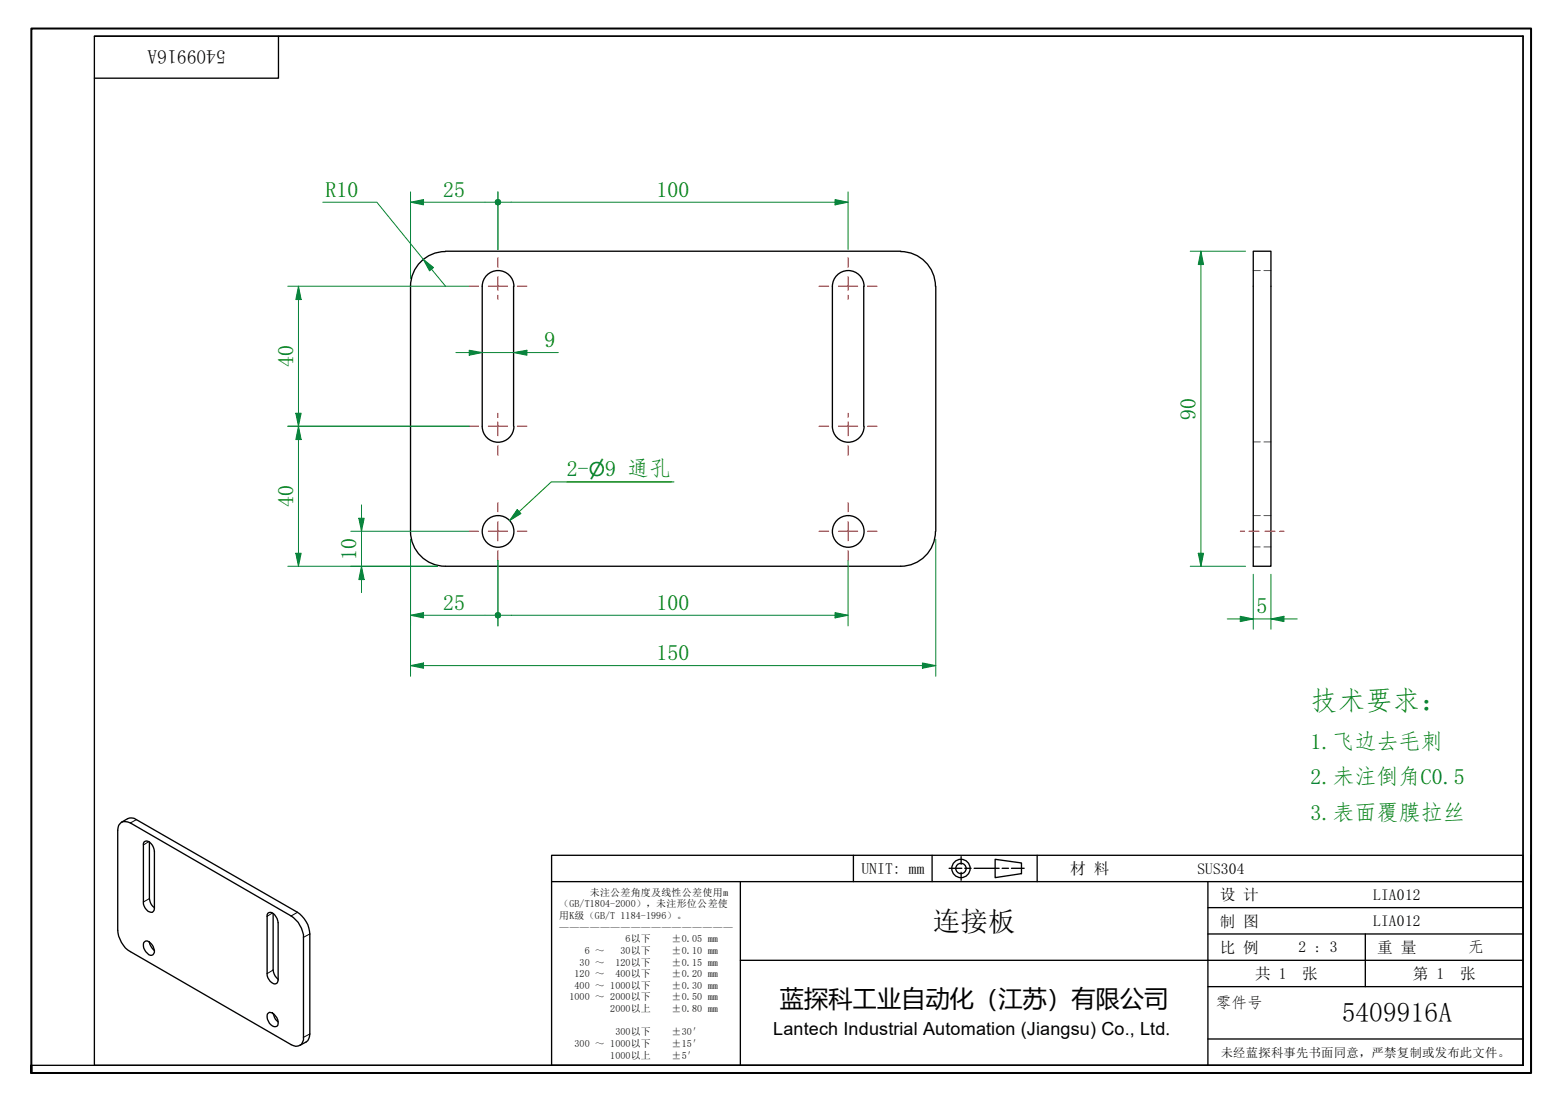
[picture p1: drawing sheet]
<svg xmlns="http://www.w3.org/2000/svg" width="297mm" height="210mm" viewBox="0 0 297 210" stroke-linecap="round" stroke-linejoin="round" font-family="sans-serif">
<g fill="none" stroke="#000" stroke-width=".25">
<path d="M78.2 54.5v46.7a6.6 6.6 0 0 0 6.6 6.7h86.7M84.8 47.9a6.6 6.6 0 0 0-6.6 6.7M84.8 47.9h86.7M91.8 54.5v26.7a3 3 0 0 0 3 3 3 3 0 0 0 3.1-3M91.8 54.6a3 3 0 0 1 3-3.1 3 3 0 0 1 3.1 3.1M97.8 54.5v26.7M158.5 54.6a3 3 0 0 1 3-3.1 3 3 0 0 1 3 3.1M158.5 54.5v26.7a3 3 0 0 0 3 3 3 3 0 0 0 3-3M164.5 54.5v26.7M171.5 47.9a6.6 6.6 0 0 1 6.6 6.7M178.2 54.5v46.7M238.6 47.9h3.4v60h-3.4z"/>
<path d="M178.1 101.2a6.6 6.6 0 0 1-6.6 6.7M23.1 156.6a2.08 2.08 0 0 1 1.7 .2l30.6 17.7a5.4 5.4 0 0 1 2.4 4v19.1a1.46 1.46 0 0 1-.7 1.5 1.46 1.46 0 0 1-1.7-.1l-30.6-17.7a5.2 5.2 0 0 1-2.4-4.1v-19a1.66 1.66 0 0 1 .7-1.6zM23.1 156.6a2.4 2.4 0 0 1 2.4-.7l31.1 17.9a5.4 5.4 0 0 1 2.4 4.1v19a1.87 1.87 0 0 1-.7 1.6l-1.2 .6M27.4 179.5a.61 .61 0 0 1 .9-.1 2.03 2.03 0 0 1 1 2.2 .67 .67 0 0 1-.6 .4 .67 .67 0 0 1-.6-.4l-.4-.3a1.83 1.83 0 0 1-.3-1.8zM27.4 160.4a1.08 1.08 0 0 1 1.6 .6l.4 1.2v10.9a.68 .68 0 0 1-.4 .7 .68 .68 0 0 1-.8-.2l-.3-.3a2.01 2.01 0 0 1-.6-1.5v-11.2zM28.4 160.4l.1 11.1a2.04 2.04 0 0 0 .9 1.4M28.4 179.4l.3 .8 .7 .9M51 174a1.07 1.07 0 0 1 1.6 .7l.4 1v11a.68 .68 0 0 1-.5 .7 .68 .68 0 0 1-.7-.2l-.4-.3a2.01 2.01 0 0 1-.5-1.4v-11.3zM52 174v10.8l.4 1.1 .6 .6M51.1 192.9a1.03 1.03 0 0 1 1.4 .6 1.51 1.51 0 0 1 .2 2 1.66 1.66 0 0 1-1.8-1.7v-.7zM52 193.1l.1 .3a1.99 1.99 0 0 0 .9 1.3"/>
<circle cx="94.8" cy="101.2" r="3"/>
<circle cx="161.5" cy="101.2" r="3"/>
</g>
<path d="M238.6 51.5h1.4M240.7 51.5h1.3M238.6 84.2h1.4M238.6 98.2h1.4M240.7 84.2h1.3M240.7 98.2h1.3M238.6 104.2h1.4M240.7 104.2h1.3" fill="none" stroke="#00f" stroke-width=".19"/>
<path d="M26 156.1l-1.2 .7M28.3 160.3l-1 .6M28.4 171.2l-1.1 .6M51.9 173.9l-1 .6M56.6 173.8l-1.2 .7M59 177.9l-1.2 .6M52 184.8l-1.1 .7M59 196.9l-1.2 .7" fill="none" stroke="#000" stroke-width=".19"/>
<path d="M6 204.4v-1.5v1.5M6 202.9v-197.5h285.5v199h-285.5" fill="none" stroke="#000" stroke-width=".38"/>
<path d="M18 6.9h272v196h-272zM18 6.9h272M53 6.9v8h-35M290 6.9v196h-284" fill="none" stroke="#000" stroke-width=".25"/>
<g fill="none" stroke="#000" stroke-width=".25">
<path d="M105 162.9h185v40h-185zM105 167.9h185M141 167.9v35M162.5 162.9v5M177.5 162.9v5M180.7 165.4h2.4M183 163.2v1.4M183 166.2v1.5M183.7 165.4h1.2M185.5 165.4h4.7M189.5 163.7l5 .7v2l-5 .8zM190.8 165.4h1.2"/>
<path d="M192.6 165.4h2.4M197.5 162.9v5M230 167.9v35M230 177.9h60M230 172.9h60M260 177.9v10M291.5 162.9v41.5h-186.5M141 182.9h149M230 197.9h60M230 187.9h60"/>
<circle cx="183" cy="165.4" r="1.75"/>
<circle cx="183" cy="165.4" r=".98"/>
</g>
<g fill="none" stroke="#f00" stroke-width=".19">
<path d="M89.3 54.5h1.8M93 54.5h3.6M94.8 49.1v1.8M94.8 52.7v2.6M94.8 56.2v.9M98.5 54.5h1.8M156 54.5h1.8M159.6 54.5h3.7M161.5 49.1v1.8M161.5 52.7v2.6M161.5 56.2v.9M165.2 54.5h1.8"/>
<path d="M94.8 78.7v.8M161.5 78.7v.8M89.3 81.2h1.8M93 81.2h3.6M94.8 80.4v2.6M94.8 84.9v1.8M94.8 95.7v1.8M94.8 99.3v3.7M98.5 81.2h1.8M156 81.2h1.8M159.6 81.2h3.7M161.5 80.4v2.6"/>
<path d="M161.5 84.9v1.8M161.5 95.7v1.8M161.5 99.3v3.7M165.2 81.2h1.8M89.3 101.2h1.8M93 101.2h3.6M94.8 104.9v1.8M98.5 101.2h1.8M156 101.2h1.8M159.6 101.2h3.7M161.5 104.9v1.8M165.2 101.2h1.8"/>
</g>
<path d="M236.2 101.2h.8M237.8 101.2h2M240.9 101.2h1.9M243.6 101.2h.9" fill="none" stroke="#f00" stroke-width=".19"/>
<path d="M78.2 117.2h2.4" fill="none" stroke="#00803f" stroke-width=".19"/>
<path d="M78.2 117.2l2.4-.5v1z" fill="#00803f"/>
<path d="M78.2 117.2l2.4-.5v1zM92.3 117.2h1.9" fill="none" stroke="#00803f" stroke-width=".19"/>
<circle cx="94.8" cy="117.2" r=".63" fill="#00803f"/>
<path d="M78.2 102.7v16.5M80.6 117.2h11.7M94.8 106.7v12.5M95.4 117.2h1.9" fill="none" stroke="#00803f" stroke-width=".19"/>
<circle cx="94.8" cy="117.2" r=".63" fill="#00803f"/>
<path d="M159 117.2h2.5" fill="none" stroke="#00803f" stroke-width=".19"/>
<path d="M159 116.7l2.5 .5-2.5 .5z" fill="#00803f"/>
<path d="M94.8 106.7v12.5M97.3 117.2h61.7M159 116.7l2.5 .5-2.5 .5zM161.5 106.7v12.5M78.2 126.8h2.4" fill="none" stroke="#00803f" stroke-width=".19"/>
<path d="M78.2 126.8l2.4-.5v1z" fill="#00803f"/>
<path d="M78.2 126.8l2.4-.5v1zM175.6 126.8h2.6" fill="none" stroke="#00803f" stroke-width=".19"/>
<path d="M175.6 126.3l2.6 .5-2.6 .5z" fill="#00803f"/>
<path d="M78.2 102.7v26.1M178.2 102.7v26.1M236.2 117.9h2.4M80.6 126.8h95M175.6 126.3l2.6 .5-2.6 .5z" fill="none" stroke="#00803f" stroke-width=".19"/>
<path d="M236.2 117.4l2.4 .5-2.4 .5z" fill="#00803f"/>
<path d="M236.2 117.4l2.4 .5-2.4 .5zM242 117.9h2.5" fill="none" stroke="#00803f" stroke-width=".19"/>
<path d="M242 117.9l2.5-.5v1z" fill="#00803f"/>
<path d="M228.7 47.9v2.5M233.7 117.9h2.5M238.6 117.9h3.4M238.6 109.4v10.5M242 117.9l2.5-.5v1zM242 109.4v10.5M244.5 117.9h2.5" fill="none" stroke="#00803f" stroke-width=".19"/>
<path d="M228.7 47.9l.5 2.5h-1z" fill="#00803f"/>
<path d="M228.7 47.9l.5 2.5h-1zM228.7 105.4v2.5" fill="none" stroke="#00803f" stroke-width=".19"/>
<path d="M228.2 105.4h1l-.5 2.5z" fill="#00803f"/>
<path d="M226.6 47.9h10.6M228.7 50.4v55M68.8 107.9v2.5M226.6 107.9h10.6M228.2 105.4h1l-.5 2.5z" fill="none" stroke="#00803f" stroke-width=".19"/>
<path d="M68.8 107.9l.5 2.5h-1z" fill="#00803f"/>
<path d="M68.8 98.7v2.5M68.8 107.9l.5 2.5h-1z" fill="none" stroke="#00803f" stroke-width=".19"/>
<path d="M68.3 98.7h1l-.5 2.5z" fill="#00803f"/>
<path d="M68.3 98.7h1l-.5 2.5zM68.8 96.2v2.5M56.8 105.4v2.5M66.8 107.9h16.5M66.8 101.2h22.5M68.8 101.2v6.7M68.8 110.4v2.5" fill="none" stroke="#00803f" stroke-width=".19"/>
<path d="M56.3 105.4h1l-.5 2.5z" fill="#00803f"/>
<path d="M56.8 81.2v2.5M56.3 105.4h1l-.5 2.5z" fill="none" stroke="#00803f" stroke-width=".19"/>
<path d="M56.8 81.2l.5 2.5h-1z" fill="#00803f"/>
<path d="M56.8 78.7v2.5M54.8 81.2h34.5M56.8 81.2l.5 2.5h-1zM56.8 83.7v21.7M54.8 107.9h28.5" fill="none" stroke="#00803f" stroke-width=".19"/>
<path d="M56.3 78.7h1l-.5 2.5z" fill="#00803f"/>
<path d="M56.8 54.5v2.6M56.3 78.7h1l-.5 2.5z" fill="none" stroke="#00803f" stroke-width=".19"/>
<path d="M56.8 54.5l.5 2.6h-1z" fill="#00803f"/>
<path d="M78.2 38.5h2.4M54.8 54.5h34.5M56.8 54.5l.5 2.6h-1zM56.8 57.1v21.6M54.8 81.2h34.5" fill="none" stroke="#00803f" stroke-width=".19"/>
<path d="M78.2 38.5l2.4-.5v1z" fill="#00803f"/>
<path d="M78.2 38.5l2.4-.5v1zM92.3 38.5h1.9" fill="none" stroke="#00803f" stroke-width=".19"/>
<circle cx="94.8" cy="38.5" r=".63" fill="#00803f"/>
<path d="M78.2 36.5v16.6M80.6 38.5h11.7M94.8 36.5v11M95.4 38.5h1.9" fill="none" stroke="#00803f" stroke-width=".19"/>
<circle cx="94.8" cy="38.5" r=".63" fill="#00803f"/>
<path d="M159 38.5h2.5" fill="none" stroke="#00803f" stroke-width=".19"/>
<path d="M159 38l2.5 .5-2.5 .5z" fill="#00803f"/>
<path d="M94.8 36.5v11M97.3 38.5h61.7M159 38l2.5 .5-2.5 .5zM161.5 36.5v11M80.6 49.4l1.6 1.9" fill="none" stroke="#00803f" stroke-width=".19"/>
<path d="M80.6 49.4l1.9 1.6-.7 .6z" fill="#00803f"/>
<path d="M61.5 38.5h10.3l8.8 10.9M80.6 49.4l1.9 1.6-.7 .6zM82.2 51.3l2.6 3.2" fill="none" stroke="#00803f" stroke-width=".19"/>
<path d="M98.9 97.4l-1.9 1.8M107.9 91.8h19.9" fill="none" stroke="#008000" stroke-width=".19"/>
<path d="M98.5 97.1l.7 .7-2.2 1.4z" fill="#008000"/>
<path d="M98.5 97.1l.7 .7-2.2 1.4zM128.3 91.8h-23.3l-6.1 5.6" fill="none" stroke="#008000" stroke-width=".19"/>
<path d="M89.3 67.2h2.5" fill="none" stroke="#00803f" stroke-width=".19"/>
<path d="M89.3 66.7l2.5 .5-2.5 .5z" fill="#00803f"/>
<path d="M89.3 66.7l2.5 .5-2.5 .5zM97.8 67.2h2.5" fill="none" stroke="#00803f" stroke-width=".19"/>
<path d="M97.8 67.2l2.5-.5v1z" fill="#00803f"/>
<path d="M86.8 67.2h2.5M91.8 67.2h6M97.8 67.2l2.5-.5v1zM100.3 67.2h6" fill="none" stroke="#00803f" stroke-width=".19"/>
<text font-size="5.2" fill="#008000" x="249.6" y="135.2">技术要求：</text>
<g font-size="5.2">
<text x="177.6" y="177.3">连接板</text>
<text x="255.5" y="194.7">5409916A</text>
</g>
<text font-size="4.6" x="148.5" y="191.9">蓝探科工业自动化（江苏）有限公司</text>
<g font-size="4.2" fill="#008000">
<text x="62" y="37.5">R10</text>
<text x="84.4" y="37.5">25</text>
<text x="125" y="37.5">100</text>
<text x="55.8" y="69.9" transform="rotate(-90 55.8 69.9)">40</text>
<text x="103.7" y="66.1">9</text>
<text x="227.6" y="80" transform="rotate(-90 227.6 80)">90</text>
<text x="107.9" y="90.6">2-</text>
<text x="115.3" y="90.6">9 通孔</text>
<text x="55.8" y="96.6" transform="rotate(-90 55.8 96.6)">40</text>
<text x="67.8" y="106.7" transform="rotate(-90 67.8 106.7)">10</text>
<text x="84.4" y="116.2">25</text>
<text x="125" y="116.2">100</text>
<text x="239.3" y="116.8">5</text>
<text x="125" y="125.8">150</text>
<text x="249.6" y="142.7">1.飞边去毛刺</text>
<text x="249.6" y="149.4">2.未注倒角C0.5</text>
<text x="249.6" y="156.1">3.表面覆膜拉丝</text>
</g>
<text font-size="3.7" x="43" y="9.6" transform="rotate(180 43 9.6)">5409916A</text>
<text font-size="3.6" fill="#008000" x="112.1" y="90.6">⌀</text>
<text font-size="3.4" x="147.2" y="197.1">Lantech Industrial Automation (Jiangsu) Co., Ltd.</text>
<g font-size="3">
<text x="164" y="166.4">UNIT: mm</text>
<text x="203.8" y="166.5">材 料</text>
<text x="228" y="166.4">SUS304</text>
<text x="232.3" y="171.5">设 计</text>
<text x="261.5" y="171.4">LIA012</text>
<text x="232.3" y="176.5">制 图</text>
<text x="261.5" y="176.4">LIA012</text>
<text x="232.3" y="181.5">比 例</text>
<text x="247.3" y="181.4">2 : 3</text>
<text x="262.3" y="181.5">重 量</text>
<text x="279.5" y="181.4">无</text>
<text x="231.5" y="191.9">零件号</text>
<text x="239" y="186.5">共 1</text>
<text x="248" y="186.5">张</text>
<text x="269" y="186.5">第 1</text>
<text x="278" y="186.5">张</text>
</g>
<text font-size="2.3" x="232.5" y="201.3">未经蓝探科事先书面同意，严禁复制或发布此文件。</text>
<g font-size="1.9">
<text x="106.5" y="172.8">（GB/T1804-2000），未注形位公差使</text>
<text x="112.3" y="170.6">未注公差角度及线性公差使用m</text>
<text x="106.5" y="175">用K级（GB/T 1184-1996）。</text>
<text x="106.5" y="177.3">—————————————————</text>
<text x="119.1" y="179.5">6以下</text>
<text x="127.9" y="179.5">±0.05 mm</text>
<text x="110.4" y="183.9">30 ～</text>
<text x="111.4" y="181.7">6 ～</text>
<text x="117.2" y="183.9">120以下</text>
<text x="118.2" y="181.7">30以下</text>
<text x="127.9" y="181.7">±0.10 mm</text>
<text x="127.9" y="183.9">±0.15 mm</text>
<text x="108.5" y="190.5">1000 ～ 2000以下</text>
<text x="109.4" y="186.1">120 ～</text>
<text x="109.4" y="188.3">400 ～ 1000以下</text>
<text x="117.2" y="186.1">400以下</text>
<text x="127.9" y="186.1">±0.20 mm</text>
<text x="127.9" y="188.3">±0.30 mm</text>
<text x="127.9" y="190.5">±0.50 mm</text>
<text x="116.2" y="192.8">2000以上</text>
<text x="117.2" y="197.2">300以下</text>
<text x="127.9" y="192.8">±0.80 mm</text>
<text x="127.9" y="197.2">±30′</text>
<text x="109.4" y="199.4">300 ～ 1000以下</text>
<text x="116.2" y="201.6">1000以上</text>
<text x="127.9" y="199.4">±15′</text>
<text x="127.9" y="201.6">±5′</text>
</g>
</svg>
